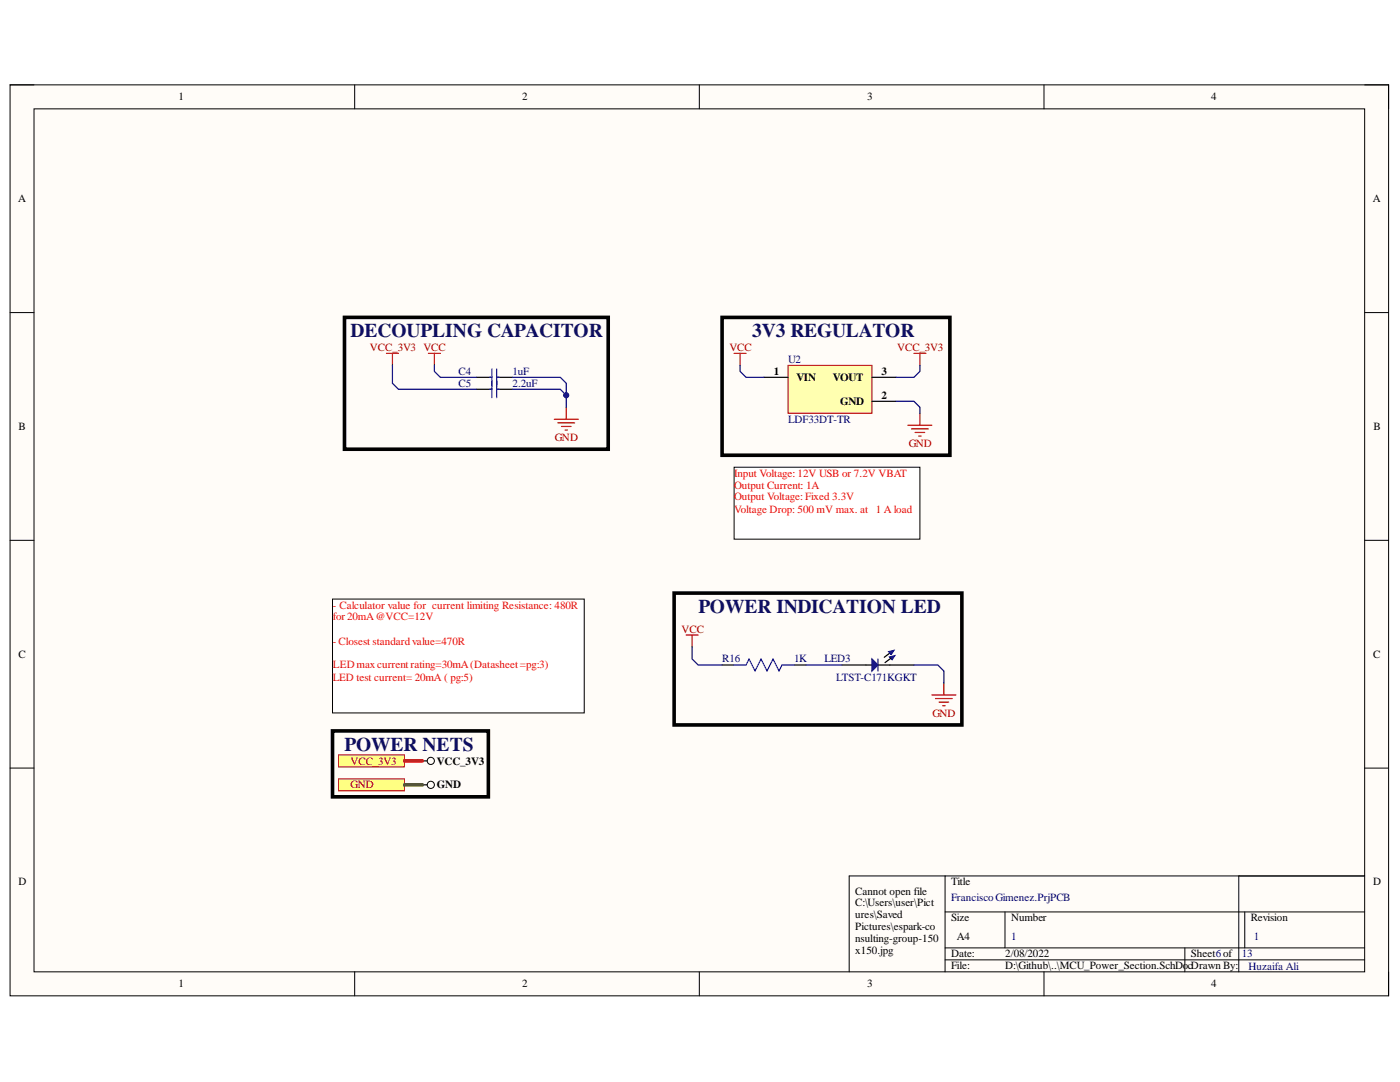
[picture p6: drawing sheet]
<svg xmlns="http://www.w3.org/2000/svg" width="279mm" height="216mm" viewBox="0 0 279 216" stroke-linecap="round" stroke-linejoin="round" font-family="sans-serif">
<path d="M2 16.9h275.1v181.8h-275.1z" fill-rule="evenodd" fill="#fffcf8"/>
<path d="M2 16.9h275.1v181.8h-275.1z" fill="none" stroke="#000" stroke-width=".2"/>
<path d="M6.8 21.7h265.5v172.2h-265.5z" fill-rule="evenodd" fill="#fffcf8"/>
<g fill="none" stroke="#000" stroke-width=".2">
<path d="M2 16.9h4.8M70.8 16.9v4.8M139.6 16.9v4.8M208.3 16.9v4.8M272.3 16.9h4.8v4.8M6.8 21.7h265.5v172.2h-265.5zM2 62.4h4.8M272.3 62.4h4.8M2 107.8h4.8M272.3 107.8h4.8M2 153.3h4.8M272.3 153.3h4.8"/>
<path d="M188.6 174.8v19.1M247.2 174.8v19.1M272.3 174.8h-102.8v19.1M70.8 193.9v4.8M139.6 193.9v4.8M188.6 182h83.7M188.6 189.1h83.7M188.6 191.5h83.7M200.6 182v7.1M208.3 193.9v4.8M236.5 189.1v4.8M248.4 182v7.1"/>
<path d="M277.1 193.9v4.8"/>
</g>
<path d="M182.4 70.5h2.4M183.6 70.5v2.4" fill="none" stroke="#800000" stroke-width=".24"/>
<path d="M157.3 72.9h16.7v9.6h-16.7z" fill-rule="evenodd" fill="#ffffb0"/>
<path d="M157.3 72.9h16.7v9.6h-16.7z" fill="none" stroke="#800000" stroke-width=".2"/>
<path d="M95.1 75.3h3.1M95.1 77.7h3.1M99.1 75.3h3.1M99.1 77.7h3.1M152.5 75.3h4.8M174 75.3h4.8M174 80.1h4.8" fill="none" stroke="#000" stroke-width=".24"/>
<g fill="none" stroke="#800000" stroke-width=".24">
<path d="M77.1 70.5h2.4M78.3 70.5v2.4M85.5 70.5h2.4M86.7 70.5v2.4M146.5 70.5h2.4M147.7 70.5v2.4M110.6 83.7h4.8M111.3 84.4h3.4M112.1 85.1h1.9M112.8 85.8h.4M113 81.3v2.4M181.2 84.9h4.8"/>
<path d="M181.9 85.6h3.4M182.6 86.3h1.9M183.3 87h.5M183.6 82.5v2.4"/>
</g>
<path d="M97.7 75.3h.5M97.7 77.7h.5M98.2 73.6v5.8M99.1 73.6v5.8M99.1 75.3h.5M99.1 77.7h.5" fill="none" stroke="#00f" stroke-width=".24"/>
<path d="M68.8 63.3h52.6v26.3h-52.6z" fill="none" stroke="#000" stroke-width=".72"/>
<path d="M67.6 150.6h13.1v2.4h-13.1z" fill-rule="evenodd" fill="#ffff80"/>
<path d="M67.6 150.6h13.1v2.4h-13.1z" fill="none" stroke="#800000" stroke-width=".2"/>
<circle cx="86" cy="151.8" r=".72" fill="none" stroke="#000" stroke-width=".2"/>
<path d="M84.3 151.8h1" fill="none" stroke="#000" stroke-width=".24"/>
<path d="M67.6 155.4h13.1v2.4h-13.1z" fill-rule="evenodd" fill="#ffff80"/>
<path d="M67.6 155.4h13.1v2.4h-13.1z" fill="none" stroke="#800000" stroke-width=".2"/>
<circle cx="86" cy="156.6" r=".72" fill="none" stroke="#000" stroke-width=".2"/>
<path d="M84.3 156.6h1" fill="none" stroke="#000" stroke-width=".24"/>
<path d="M144.1 63.3h45.5v27.5h-45.5zM66.4 145.8h31.1v13.2h-31.1z" fill="none" stroke="#000" stroke-width=".72"/>
<path d="M146.5 93.2h37.1v14.4h-37.1z" fill-rule="evenodd" fill="#fff"/>
<path d="M146.5 93.2h37.1v14.4h-37.1z" fill="none" stroke="#000" stroke-width=".2"/>
<path d="M136.9 126.7h2.4M138.1 126.7v2.4" fill="none" stroke="#800000" stroke-width=".24"/>
<path d="M66.4 119.5h50.2v22.8h-50.2z" fill-rule="evenodd" fill="#fff"/>
<path d="M66.4 119.5h50.2v22.8h-50.2z" fill="none" stroke="#000" stroke-width=".2"/>
<path d="M186 138.7h4.8M186.7 139.4h3.3M188.4 136.3v2.4M187.4 140.1h1.9M188.1 140.8h.5" fill="none" stroke="#800000" stroke-width=".24"/>
<path d="M134.5 118.3h57.5v26.4h-57.5z" fill="none" stroke="#000" stroke-width=".72"/>
<path d="M168 132.7h6M175.2 132.7h7.2M177.6 130.3l-1.1 .9" fill="none" stroke="#000" stroke-width=".24"/>
<path d="M177.3 130l1.1-.3-.5 .9z" fill-rule="evenodd" fill="#0c0087"/>
<path d="M177.3 130l1.1-.3-.5 .9z" fill="none" stroke="#0c0087" stroke-width=".2"/>
<path d="M177.5 131.1l1.1-.3-.6 .9z" fill-rule="evenodd" fill="#0c0087"/>
<path d="M177.5 131.1l1.1-.3-.6 .9z" fill="none" stroke="#0c0087" stroke-width=".2"/>
<path d="M177.8 131.4l-1.2 .8" fill="none" stroke="#000" stroke-width=".24"/>
<path d="M174 131.5l1.2 1.2-1.2 1.2z" fill="#0c0087"/>
<path d="M174 131.5l1.2 1.2-1.2 1.2zM175.2 131.5v2.4" fill="none" stroke="#11037f" stroke-width=".24"/>
<path d="M144.1 132.7h2.4M158.5 132.7h2.4" fill="none" stroke="#000" stroke-width=".24"/>
<path d="M146.5 132.7h2.4l.6-1.2 1.2 2.4 1.2-2.4 1.2 2.4 1.2-2.4 1.2 2.4 .6-1.2h2.4" fill="none" stroke="#00f" stroke-width=".24"/>
<path d="M78.3 72.9v3.6l1.2 1.2h15.6M86.7 72.9v1.2l1.2 1.2h7.2M102.2 77.7h9.6l1.2 1.2M182.4 132.7h4.8l1.2 1.2v2.4" fill="none" stroke="#000080" stroke-width=".24"/>
<path d="M80.7 156.6h3.6" fill="none" stroke="#38761d" stroke-width=".72"/>
<path d="M80.7 151.8h3.6" fill="none" stroke="#f00" stroke-width=".72"/>
<circle cx="113" cy="78.9" r=".48" fill="#000080"/>
<circle cx="113" cy="78.9" r=".48" fill="none" stroke="#000080" stroke-width=".2"/>
<path d="M102.2 75.3h9.6l1.2 1.2v4.8" fill="none" stroke="#000080" stroke-width=".24"/>
<circle cx="113" cy="78.9" r=".48" fill="#000080"/>
<circle cx="113" cy="78.9" r=".48" fill="none" stroke="#000080" stroke-width=".2"/>
<path d="M147.7 72.9v1.2l1.2 1.2h3.6M183.6 72.9v1.2l-1.2 1.2h-3.6M178.8 80.1h3.6l1.2 1.2v1.2M138.1 129.1v2.4l1.2 1.2h4.8M160.9 132.7h7.1" fill="none" stroke="#000080" stroke-width=".24"/>
<g font-size="3.9" fill="#0e0e63">
<text x="70" y="67.2">DECOUPLING CAPACITOR</text>
<text x="150.1" y="67.2">3V3 REGULATOR</text>
<text x="139.4" y="122.3">POWER INDICATION LED</text>
<text x="68.8" y="149.8">POWER NETS</text>
</g>
<g font-size="2.2">
<text x="35.6" y="20">1</text>
<text x="104.2" y="20">2</text>
<text x="173.1" y="20">3</text>
<text x="241.7" y="20">4</text>
<text x="3.6" y="40.3">A</text>
<text x="274" y="40.3">A</text>
<text x="154.4" y="74.8">1</text>
<text x="158.9" y="76">VIN</text>
<text x="166.2" y="76">VOUT</text>
<text x="175.9" y="74.8">3</text>
<text x="167.6" y="80.8">GND</text>
<text x="175.9" y="79.6">2</text>
<text x="3.7" y="85.8">B</text>
<text x="274.1" y="85.8">B</text>
<text x="3.7" y="131.2">C</text>
<text x="274" y="131.2">C</text>
<text x="87.2" y="152.5">VCC_3V3</text>
<text x="87.2" y="157.3">GND</text>
<text x="3.7" y="176.6">D</text>
<text x="170.7" y="178.5">Cannot open file</text>
<text x="189.8" y="176.6">Title</text>
<text x="274" y="176.6">D</text>
<text x="170.7" y="180.9">C:\Users\user\Pict</text>
<text x="170.7" y="183.2">ures\Saved</text>
<text x="170.7" y="185.6">Pictures\espark-co</text>
<text x="189.8" y="183.8">Size</text>
<text x="201.8" y="183.8">Number</text>
<text x="249.6" y="183.8">Revision</text>
<text x="170.7" y="188.1">nsulting-group-150</text>
<text x="170.7" y="190.4">x150.jpg</text>
<text x="189.8" y="191">Date:</text>
<text x="191" y="187.5">A4</text>
<text x="200.6" y="191">2/08/2022</text>
<text x="237.7" y="191">Sheet6of</text>
<text x="35.6" y="197">1</text>
<text x="104.2" y="197">2</text>
<text x="173.1" y="197">3</text>
<text x="189.8" y="193.4">File:</text>
<text x="200.6" y="193.4">D:\Github\..\MCU_Power_Section.SchDocDrawn By:</text>
<text x="241.7" y="197">4</text>
</g>
<g font-size="2.2" fill="#800000">
<text x="73.8" y="70">VCC_3V3 VCC</text>
<text x="145.6" y="70">VCC</text>
<text x="179.1" y="70">VCC_3V3</text>
<text x="110.7" y="87.9">GND</text>
<text x="181.3" y="89.1">GND</text>
<text x="136" y="126.2">VCC</text>
<text x="186.1" y="143">GND</text>
<text x="70" y="152.5">VCC_3V3</text>
<text x="70" y="157.3">GND</text>
</g>
<g font-size="2.2" fill="#000080">
<text x="91.5" y="74.8">C4</text>
<text x="91.5" y="77.2">C5</text>
<text x="102.3" y="74.8">1uF</text>
<text x="102.3" y="77.2">2.2uF</text>
<text x="157.3" y="72.4">U2</text>
<text x="157.3" y="84.4">LDF33DT-TR</text>
<text x="144.1" y="132.2">R16</text>
<text x="158.5" y="132.2">1K</text>
<text x="164.5" y="132.2">LED3</text>
<text x="166.9" y="135.8">LTST-C171KGKT</text>
<text x="189.8" y="179.7">FranciscoGimenez.PrjPCB</text>
<text x="201.8" y="187.5">1</text>
<text x="247.8" y="191">13</text>
<text x="250.2" y="187.5">1</text>
<text x="249.2" y="193.6">Huzaifa Ali</text>
</g>
<g font-size="2.2" fill="#f00">
<text x="146.5" y="95.1">Input Voltage: 12V USB or 7.2V VBAT</text>
<text x="146.5" y="97.5">Output Current: 1A</text>
<text x="146.5" y="99.9">Output Voltage: Fixed 3.3V</text>
<text x="146.5" y="102.3">Voltage Drop: 500 mV max. at 1 Aload</text>
<text x="66.4" y="121.4">- Calculator value for current limiting Resistance: 480R</text>
<text x="66.4" y="123.8">for20mA@VCC=12V</text>
<text x="66.4" y="128.6">- Closest standard value=470R</text>
<text x="66.4" y="133.4">LEDmaxcurrent rating=30mA(Datasheet=pg:3)</text>
<text x="66.4" y="135.8">LED test current= 20mA ( pg:5)</text>
</g>
</svg>
